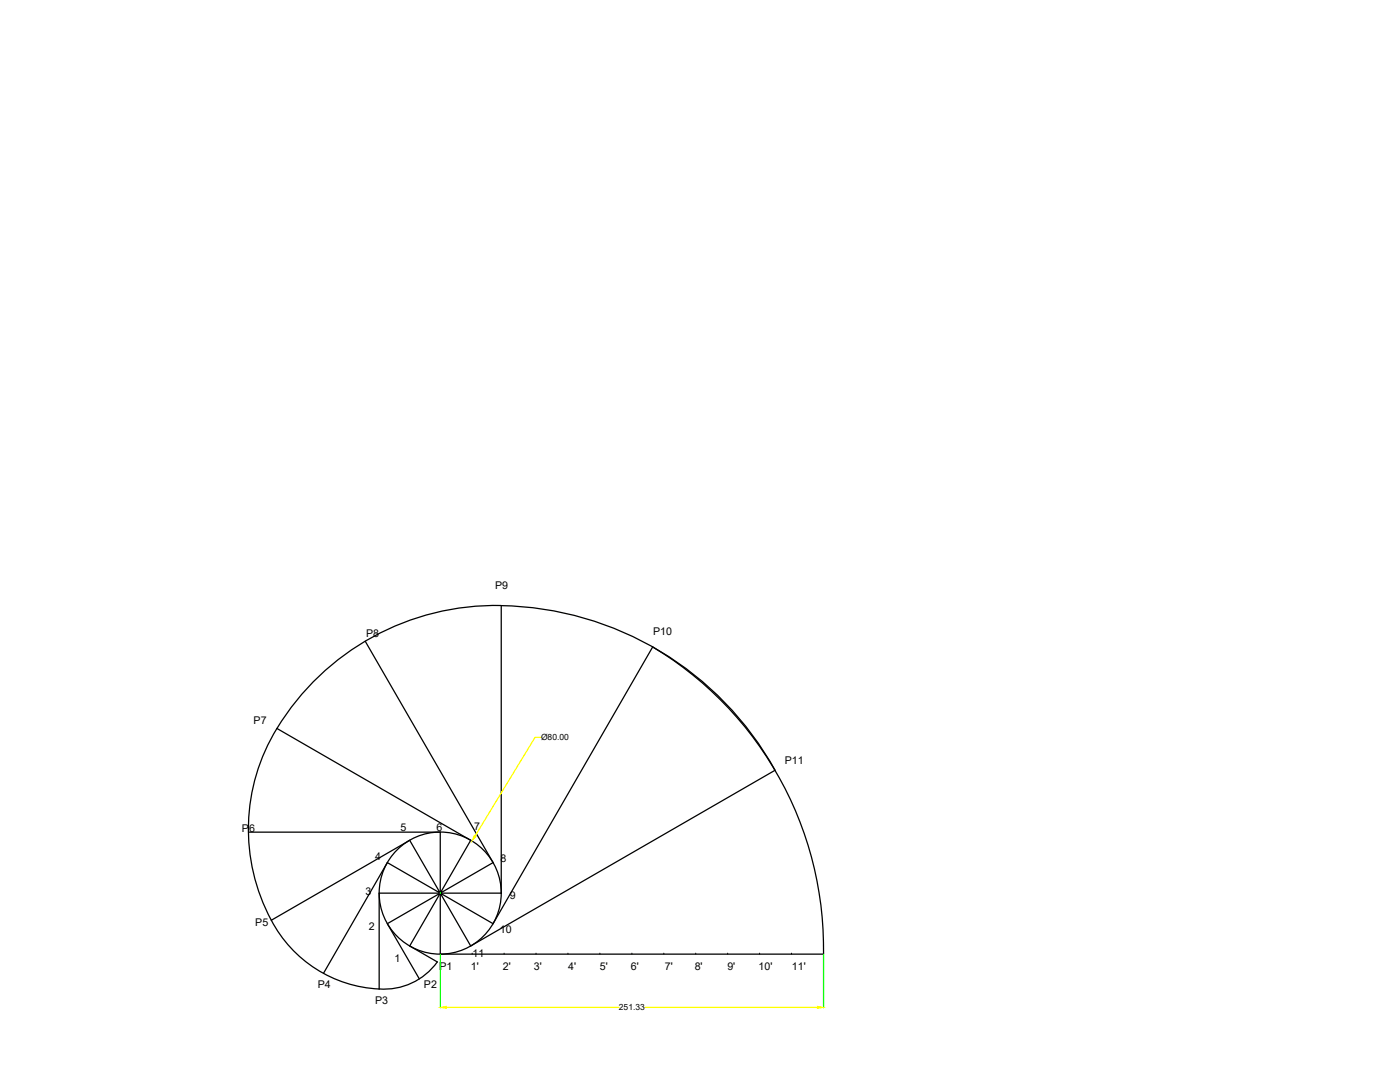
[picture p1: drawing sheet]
<svg xmlns="http://www.w3.org/2000/svg" width="279mm" height="216mm" viewBox="0 0 279 216" stroke-linecap="round" stroke-linejoin="round" font-family="sans-serif">
<!-- layer: 0 -->
<g fill="none" stroke="#000" stroke-width=".25">
<path d="M72.9 128l25.5 44.1-10.5 6.1 6-10.5-38.6-22.3M100 120.8a50.8 50.8 0 0 0-47.5 30 37.9 37.9 0 0 0 4.4 37 25.6 25.6 0 0 0 18.8 9.5M100 120.8a63.8 63.8 0 0 1 54.7 32.9l-60.8 35.1-6-10.6 10.5 6.1 31.9-55.2a70.3 70.3 0 0 1 34.1 61.3h-76.5v-24.4h-38.3M100 120.8v57.4M100 178.2h-24.3v19.1a13 13 0 0 0 11.6-5.4M54.2 183.6l27.6-15.9 6.1 10.5-10.6-6.1-12.7 22.1M87.3 192l-5.5-3.2 6.1-10.6-10.6 6.1 6.4 11"/>
<circle cx="87.9" cy="178.2" r="12.2"/>
</g>
<path d="M94.2 190.4h.1M100.6 190.4h.1M107 190.4h.1M113.3 190.4h.1M119.7 190.4h.1M126.1 190.4h.1M132.5 190.4h.1M138.9 190.4h.1M145.2 190.4h.1M151.6 190.4h.1M158 190.4h.1" fill="none" stroke="#000" stroke-width=".2"/>
<path d="M87.8 178.2h.1M87.9 178.2h.1M87.9 190.4v10.7M164.4 190.4v10.7" fill="none" stroke="#0f0" stroke-width=".25"/>
<path d="M108 147.1h-1.2l-12 19.7M89.1 201h34.4M128.7 201h34.4" fill="none" stroke="#ff0" stroke-width=".25"/>
<g fill="#ff0" stroke="#ff0" stroke-width=".2">
<path d="M87.9 201l1.2-.2v.4z"/>
<path d="M163.1 200.8l1.3 .2-1.3 .2z"/>
<path d="M94.7 166.7l.3 .2-.8 .9z"/>
</g>
<g font-size="2.1">
<text x="98.8" y="117.5">P9</text>
<text x="73" y="127.1">P8</text>
<text x="130.3" y="126.8">P10</text>
<text x="50.6" y="144.5">P7</text>
<text x="156.6" y="152.4">P11</text>
<text x="48.3" y="166">P6</text>
<text x="79.9" y="165.9">5</text>
<text x="87.1" y="165.9">6</text>
<text x="94.6" y="165.7">7</text>
<text x="74.8" y="171.7">4</text>
<text x="99.9" y="172">8</text>
<text x="72.9" y="178.7">3</text>
<text x="101.8" y="179.3">9</text>
<text x="50.9" y="184.7">P5</text>
<text x="73.6" y="185.6">2</text>
<text x="94.3" y="191">11</text>
<text x="99.7" y="186.1">10</text>
<text x="63.4" y="197.2">P4</text>
<text x="78.8" y="192">1</text>
<text x="84.6" y="197.2">P2</text>
<text x="87.7" y="193.6">P1</text>
<text x="94" y="193.6">1'</text>
<text x="100.4" y="193.6">2'</text>
<text x="106.5" y="193.6">3'</text>
<text x="113.4" y="193.6">4'</text>
<text x="119.7" y="193.6">5'</text>
<text x="125.9" y="193.6">6'</text>
<text x="132.7" y="193.6">7'</text>
<text x="138.6" y="193.6">8'</text>
<text x="145.2" y="193.6">9'</text>
<text x="151.4" y="193.6">10'</text>
<text x="158" y="193.6">11'</text>
<text x="74.9" y="200.3">P3</text>
</g>
<g font-size="1.7">
<text x="108" y="147.7">Ø80.00</text>
<text x="123.5" y="201.6">251.33</text>
</g>
</svg>
